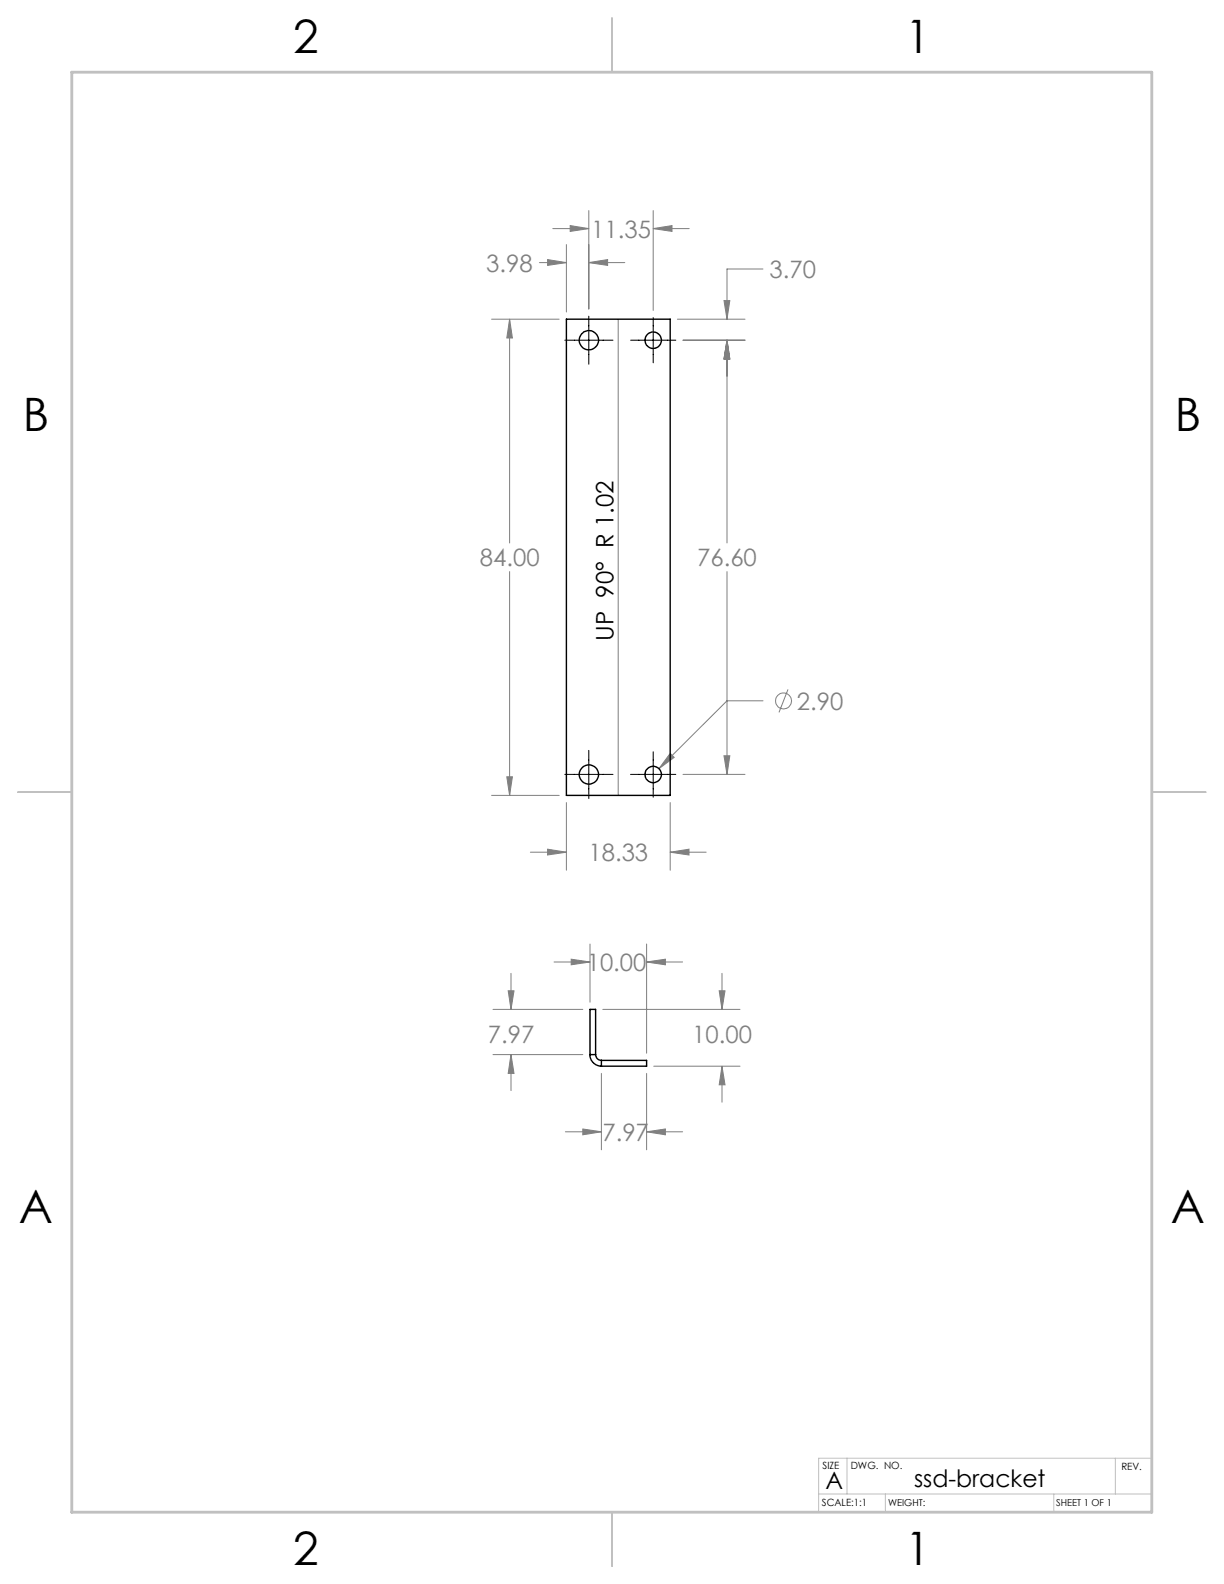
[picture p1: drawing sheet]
<svg xmlns="http://www.w3.org/2000/svg" width="216mm" height="279mm" viewBox="0 0 216 279" stroke-linecap="round" stroke-linejoin="round" font-family="sans-serif">
<g fill="none" stroke="#808080" stroke-width=".18">
<path d="M100.6 39.8l3.3 .5-3.3 .5zM103.9 37.1v17.4M115.2 37.1v17.7M86.7 56.3h11.9M89.9 56.3l.5 3.3h-1zM89.9 56.3v39.5M95.1 46.3h4.8M96.6 45.8l3.3 .5-3.3 .5zM97.5 40.3h6.4M99.9 43.1v11.9M103.9 46.3l3.3-.5v1zM103.9 46.3h6.3"/>
<path d="M109 56.3v84M115.2 40.3l3.3-.5v1zM115.2 40.3h6.4M119.5 56.3h11.9M127.7 53h1l-.5 3.3zM134.6 47.4h-6.4v8.9M120.5 60h10.9M128.2 60l.5 3.3h-1zM128.2 60v35.8M89.9 100.8v39.5M128.2 100.8v35.8M89.4 137h1l-.5 3.3z"/>
<path d="M118.2 132.9l.7 .7-2.7 2zM120.5 136.6h10.9M127.7 133.3h1l-.5 3.3zM134.6 123.6h-6.4l-12 12M139 121.6l-1.6 4.1M86.7 140.3h11.9M93.6 150.3h6.3M96.6 149.8l3.3 .5-3.3 .5zM99.9 141.6v11.9M118.2 150.3l3.3-.5v1zM118.2 141.6v11.9M118.2 150.3h6.4"/>
<path d="M87 178h15.8M89.6 174.8h1.1l-.6 3.2zM90.1 171.7v6.3M97.7 169.7h6.4M100.8 169.2l3.3 .5-3.3 .5zM104.1 166.5v10.3M106.3 178h24.2M114.1 169.7l3.3-.5v1zM114.1 166.5v19.3M114.1 169.7h6.3M126.9 174.8h1l-.5 3.2zM127.4 171.7v6.3"/>
<path d="M87 186h15.8M90.1 186l.6 3.3h-1.1zM90.1 186v6.4M99.7 199.6h6.4M102.8 199.1l3.3 .5-3.3 .6zM106.1 189.3v13.5M114.1 199.6l3.3-.5v1.1zM114.1 189.3v13.5M114.1 199.6h6.3M115.3 188.1h15.2M127.4 188.1l.5 3.2h-1zM127.4 188.1v6.3"/>
<circle cx="138.2" cy="123.6" r="1.42"/>
</g>
<path d="M103.9 55.8v8.4M115.2 56v8M99.6 60h8.5M111.2 60h8M99.6 136.6h8.5M103.9 132.4v8.5M111.2 136.6h8M115.2 132.6v8" fill="none" stroke="#000" stroke-width=".18"/>
<path d="M149.4 257.2v6.3M196.7 257.2v6.3M203.2 257.2h-58.8v9.5M144.4 263.5h58.8M156.2 263.5v3.2M185.9 263.5v3.2" fill="none" stroke="#c0c0c0" stroke-width=".18"/>
<path d="M108 3.2v9.5M3.1 139.7h9.6M203.2 139.7h9.5M108 266.7v9.6" fill="none" stroke="#c0c0c0" stroke-width=".25"/>
<path d="M12.7 12.7h190.5v254h-190.5z" fill="none" stroke="#c0c0c0" stroke-width=".5"/>
<path d="M118.2 150.3l3.3-.5v1zM96.6 149.8l3.3 .5-3.3 .5zM89.4 137h1l-.5 3.3zM89.9 56.3l.5 3.3h-1zM118.2 132.9l-2 2.7 2.7-2zM115.2 40.3l3.3-.5v1zM100.6 39.8l3.3 .5-3.3 .5zM128.2 60l.5 3.3h-1zM127.7 53h1l-.5 3.3zM128.2 60l.5 3.3h-1zM127.7 133.3h1l-.5 3.3zM103.9 46.3l3.3-.5v1zM96.6 45.8l3.3 .5-3.3 .5zM90.1 186l.6 3.3h-1.1zM89.6 174.8h1.1l-.6 3.2zM102.8 199.1l3.3 .5-3.3 .6zM114.1 199.6l3.3-.5v1.1zM126.9 174.8h1l-.5 3.2zM127.4 188.1l.5 3.2h-1zM114.1 169.7l3.3-.5v1zM100.8 169.2l3.3 .5-3.3 .5z" fill="#808080"/>
<g fill="none" stroke="#000" stroke-width=".25">
<path d="M99.9 56.3h18.3v84h-18.3zM104.1 186a2.02 2.02 0 0 0 2 2.1M104.1 186v-8h1v8M104.1 186h1M105.1 186a1.02 1.02 0 0 0 1 1M106.1 187h8v1.1h-8M106.1 187v1.1"/>
<circle cx="103.9" cy="60" r="1.71"/>
<circle cx="115.2" cy="60" r="1.45"/>
<circle cx="103.9" cy="136.6" r="1.7"/>
<circle cx="115.2" cy="136.6" r="1.44"/>
</g>
<g font-size="8.1">
<text x="51.7" y="9.3">2</text>
<text x="159.7" y="9.3">1</text>
<text x="4" y="76">B</text>
<text x="207.2" y="76">B</text>
<text x="3.3" y="215.7">A</text>
<text x="206.5" y="215.7">A</text>
<text x="51.7" y="276">2</text>
<text x="159.7" y="276">1</text>
</g>
<g font-size="4.2" fill="#808080">
<text x="104.3" y="41.9">11.35</text>
<text x="85.8" y="47.9">3.98</text>
<text x="135.8" y="49">3.70</text>
<text x="84.6" y="99.9">84.00</text>
<text x="123" y="99.9">76.60</text>
<text x="140.5" y="125.2">2.90</text>
<text x="103.8" y="151.9">18.33</text>
<text x="103.5" y="171.3">10.00</text>
<text x="86.1" y="184">7.97</text>
<text x="122.1" y="184">10.00</text>
<text x="106.3" y="201.2">7.97</text>
</g>
<g font-size="4.2">
<text x="108.2" y="113" transform="rotate(-90 108.2 113)">UP 90° R 1.02</text>
<text x="145.6" y="262.7">A</text>
<text x="161.2" y="262.4">ssd-bracket</text>
</g>
<g font-size="1.8">
<text x="145.1" y="259">SIZE</text>
<text x="150.1" y="259.1">DWG. NO.</text>
<text x="197.8" y="259.2">REV.</text>
<text x="145" y="265.7">SCALE:1:1</text>
</g>
<g font-size="1.7">
<text x="156.7" y="265.7">WEIGHT:</text>
<text x="186.3" y="265.7">SHEET 1 OF 1</text>
</g>
</svg>
